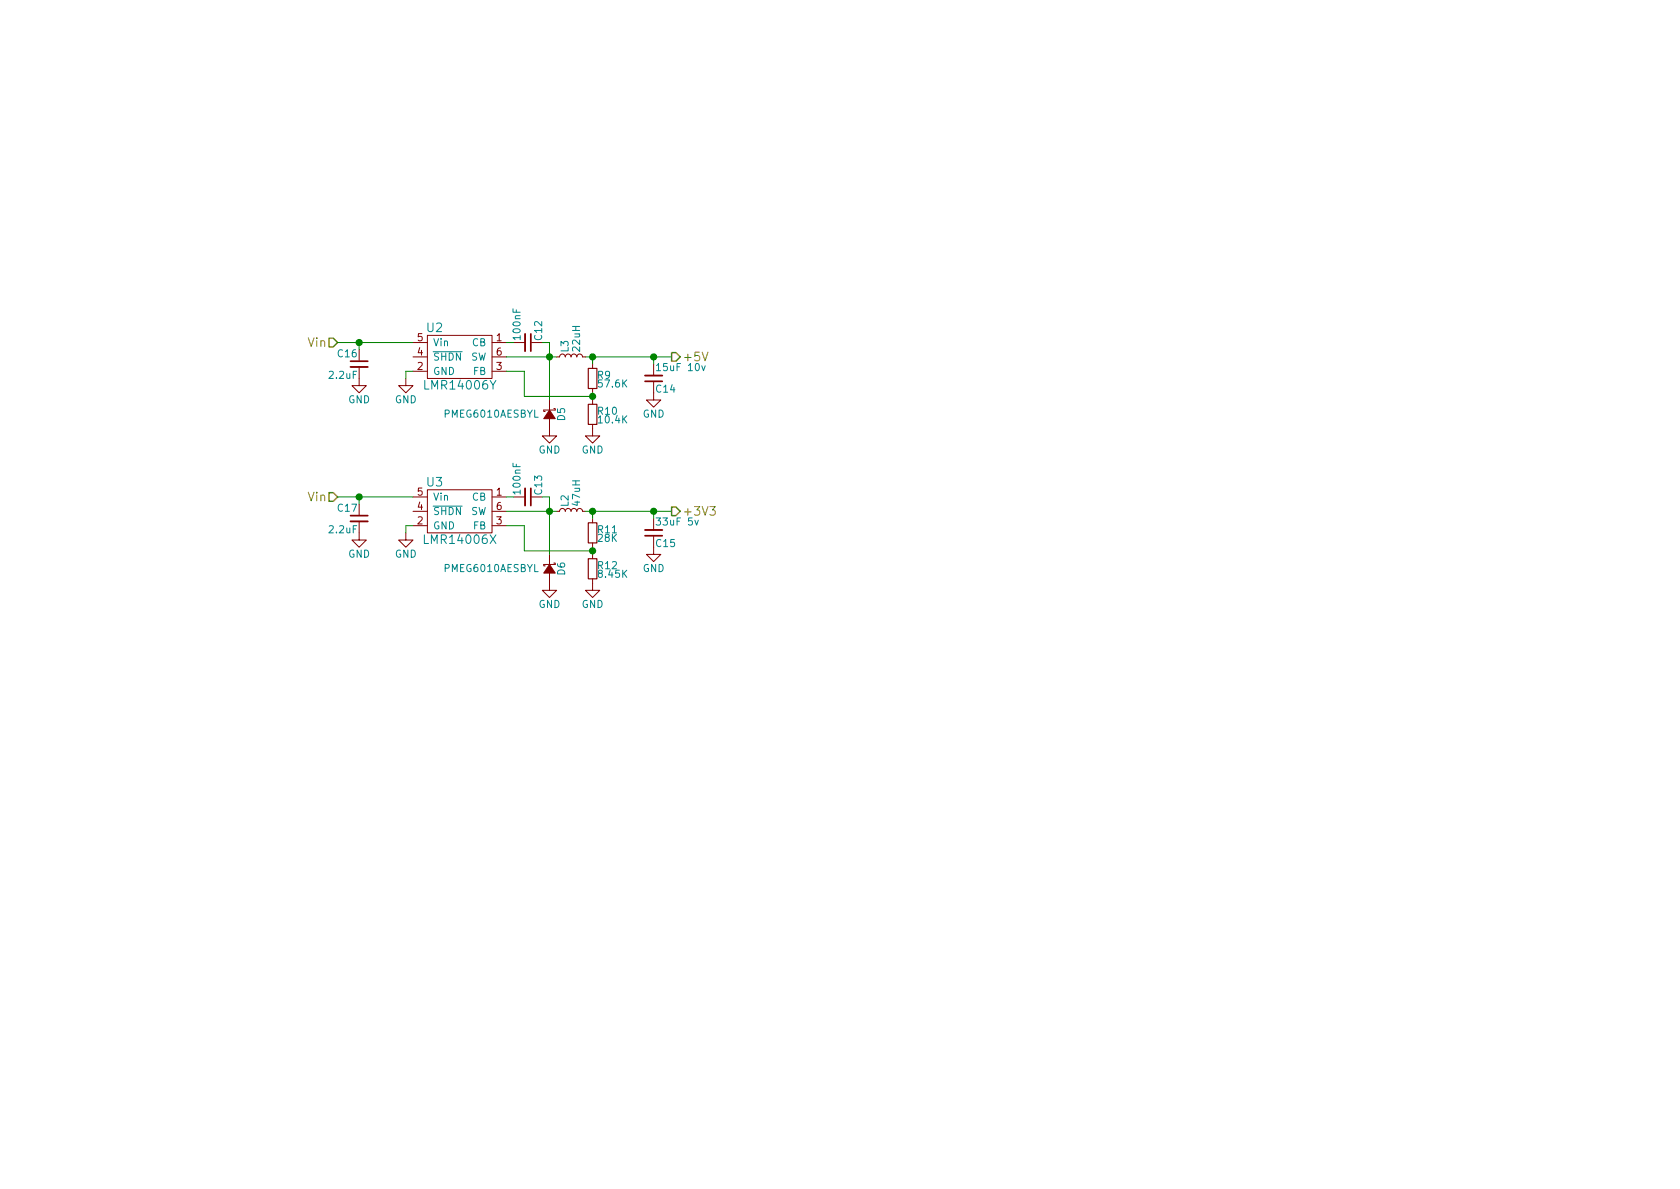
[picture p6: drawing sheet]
EESchema Schematic File Version 2
LIBS:power
LIBS:device
LIBS:transistors
LIBS:conn
LIBS:linear
LIBS:regul
LIBS:74xx
LIBS:cmos4000
LIBS:adc-dac
LIBS:memory
LIBS:xilinx
LIBS:microcontrollers
LIBS:dsp
LIBS:microchip
LIBS:analog_switches
LIBS:motorola
LIBS:texas
LIBS:intel
LIBS:audio
LIBS:interface
LIBS:digital-audio
LIBS:philips
LIBS:display
LIBS:cypress
LIBS:siliconi
LIBS:opto
LIBS:atmel
LIBS:contrib
LIBS:valves
LIBS:PWM10-cache
EELAYER 25 0
EELAYER END
$Descr A4 11693 8268
encoding utf-8
Sheet 6 7
Title ""
Date ""
Rev ""
Comp ""
Comment1 ""
Comment2 ""
Comment3 ""
Comment4 ""
$EndDescr
Text HLabel 2350 2375 0    60   Input ~ 0
Vin
$Comp
L LMR14006 U2
U 1 1
P 3150 2425
F 0 "U2" H 3025 2575 60  0000 C CNN
F 1 "LMR14006Y" H 3200 2175 60  0000 C CNN
F 2 "TO_SOT_Packages_SMD:TSOT-23-6_MK06A_HandSoldering" H 3150 2500 60  0001 C CNN
F 3 "" H 3150 2500 60  0000 C CNN
	1    3150 2425
	1    0    0    -1  
$EndComp
$Comp
L C_Small C16
U 1 1
P 2500 2525
F 0 "C16" H 2510 2595 50  0000 L CNN
F 1 "2.2uF" H 2510 2445 50  0000 L CNN
F 2 "Capacitors_SMD:C_0805_HandSoldering" H 2500 2525 50  0001 C CNN
F 3 "" H 2500 2525 50  0000 C CNN
	1    2500 2525
	-1   0    0    -1  
$EndComp
$Comp
L GND #PWR028
U 1 1
P 2500 2625
F 0 "#PWR028" H 2500 2375 50  0001 C CNN
F 1 "GND" H 2500 2475 50  0000 C CNN
F 2 "" H 2500 2625 50  0000 C CNN
F 3 "" H 2500 2625 50  0000 C CNN
	1    2500 2625
	1    0    0    -1  
$EndComp
$Comp
L GND #PWR029
U 1 1
P 2825 2625
F 0 "#PWR029" H 2825 2375 50  0001 C CNN
F 1 "GND" H 2825 2475 50  0000 C CNN
F 2 "" H 2825 2625 50  0000 C CNN
F 3 "" H 2825 2625 50  0000 C CNN
	1    2825 2625
	1    0    0    -1  
$EndComp
$Comp
L C_Small C12
U 1 1
P 3675 2375
F 0 "C12" H 3685 2445 50  0000 L CNN
F 1 "100nF" H 3685 2295 50  0000 L CNN
F 2 "Capacitors_SMD:C_0805_HandSoldering" H 3675 2375 50  0001 C CNN
F 3 "" H 3675 2375 50  0000 C CNN
	1    3675 2375
	0    1    -1   0   
$EndComp
$Comp
L L_Small L2
U 1 1
P 3975 3550
F 0 "L2" H 4005 3590 50  0000 L CNN
F 1 "47uH" H 4005 3510 50  0000 L CNN
F 2 "Resistors_SMD:R_1210_HandSoldering" H 3975 3550 50  0001 C CNN
F 3 "" H 3975 3550 50  0000 C CNN
F 4 "CBC3225T470MR" H 3975 3550 60  0001 C CNN "Part"
	1    3975 3550
	0    -1   -1   0   
$EndComp
$Comp
L R_Small R9
U 1 1
P 4125 2625
F 0 "R9" H 4155 2645 50  0000 L CNN
F 1 "57.6K" H 4155 2585 50  0000 L CNN
F 2 "Resistors_SMD:R_0603_HandSoldering" H 4125 2625 50  0001 C CNN
F 3 "" H 4125 2625 50  0000 C CNN
	1    4125 2625
	1    0    0    -1  
$EndComp
$Comp
L R_Small R10
U 1 1
P 4125 2875
F 0 "R10" H 4155 2895 50  0000 L CNN
F 1 "10.4K" H 4155 2835 50  0000 L CNN
F 2 "Resistors_SMD:R_0603_HandSoldering" H 4125 2875 50  0001 C CNN
F 3 "" H 4125 2875 50  0000 C CNN
	1    4125 2875
	1    0    0    -1  
$EndComp
$Comp
L GND #PWR030
U 1 1
P 4125 2975
F 0 "#PWR030" H 4125 2725 50  0001 C CNN
F 1 "GND" H 4125 2825 50  0000 C CNN
F 2 "" H 4125 2975 50  0000 C CNN
F 3 "" H 4125 2975 50  0000 C CNN
	1    4125 2975
	1    0    0    -1  
$EndComp
$Comp
L C_Small C14
U 1 1
P 4550 2625
F 0 "C14" H 4560 2695 50  0000 L CNN
F 1 "15uF 10v" H 4560 2545 50  0000 L CNN
F 2 "Capacitors_SMD:C_1206_HandSoldering" H 4550 2625 50  0001 C CNN
F 3 "" H 4550 2625 50  0000 C CNN
	1    4550 2625
	1    0    0    1   
$EndComp
$Comp
L GND #PWR031
U 1 1
P 4550 2725
F 0 "#PWR031" H 4550 2475 50  0001 C CNN
F 1 "GND" H 4550 2575 50  0000 C CNN
F 2 "" H 4550 2725 50  0000 C CNN
F 3 "" H 4550 2725 50  0000 C CNN
	1    4550 2725
	1    0    0    -1  
$EndComp
$Comp
L D_Schottky_Small D5
U 1 1
P 3825 2875
F 0 "D5" H 3775 2955 50  0000 L CNN
F 1 "PMEG6010AESBYL" V 3825 2800 50  0000 R CNN
F 2 "diodes:SOD-993" V 3825 2875 50  0001 C CNN
F 3 "" V 3825 2875 50  0000 C CNN
	1    3825 2875
	0    1    1    0   
$EndComp
Wire Wire Line
	2350 2375 2875 2375
Wire Wire Line
	2500 2425 2500 2375
Connection ~ 2500 2375
Wire Wire Line
	2875 2575 2825 2575
Wire Wire Line
	2825 2575 2825 2625
Wire Wire Line
	3525 2375 3575 2375
Wire Wire Line
	3525 2475 3875 2475
Wire Wire Line
	3825 2375 3825 2775
Wire Wire Line
	3825 2375 3775 2375
Connection ~ 3825 2475
Wire Wire Line
	3525 2575 3650 2575
Wire Wire Line
	3650 2575 3650 2750
Wire Wire Line
	3650 2750 4125 2750
Wire Wire Line
	4125 2725 4125 2775
Connection ~ 4125 2750
Wire Wire Line
	4125 2525 4125 2475
Wire Wire Line
	4075 2475 4675 2475
Wire Wire Line
	4550 2475 4550 2525
Connection ~ 4125 2475
$Comp
L GND #PWR032
U 1 1
P 3825 2975
F 0 "#PWR032" H 3825 2725 50  0001 C CNN
F 1 "GND" H 3825 2825 50  0000 C CNN
F 2 "" H 3825 2975 50  0000 C CNN
F 3 "" H 3825 2975 50  0000 C CNN
	1    3825 2975
	1    0    0    -1  
$EndComp
Connection ~ 4550 2475
Text HLabel 4675 2475 2    60   Output ~ 0
+5V
Text HLabel 2350 3450 0    60   Input ~ 0
Vin
$Comp
L LMR14006 U3
U 1 1
P 3150 3500
F 0 "U3" H 3025 3650 60  0000 C CNN
F 1 "LMR14006X" H 3200 3250 60  0000 C CNN
F 2 "TO_SOT_Packages_SMD:TSOT-23-6_MK06A_HandSoldering" H 3150 3575 60  0001 C CNN
F 3 "" H 3150 3575 60  0000 C CNN
	1    3150 3500
	1    0    0    -1  
$EndComp
$Comp
L GND #PWR033
U 1 1
P 2500 3700
F 0 "#PWR033" H 2500 3450 50  0001 C CNN
F 1 "GND" H 2500 3550 50  0000 C CNN
F 2 "" H 2500 3700 50  0000 C CNN
F 3 "" H 2500 3700 50  0000 C CNN
	1    2500 3700
	1    0    0    -1  
$EndComp
$Comp
L GND #PWR034
U 1 1
P 2825 3700
F 0 "#PWR034" H 2825 3450 50  0001 C CNN
F 1 "GND" H 2825 3550 50  0000 C CNN
F 2 "" H 2825 3700 50  0000 C CNN
F 3 "" H 2825 3700 50  0000 C CNN
	1    2825 3700
	1    0    0    -1  
$EndComp
$Comp
L C_Small C13
U 1 1
P 3675 3450
F 0 "C13" H 3685 3520 50  0000 L CNN
F 1 "100nF" H 3685 3370 50  0000 L CNN
F 2 "Capacitors_SMD:C_0805_HandSoldering" H 3675 3450 50  0001 C CNN
F 3 "" H 3675 3450 50  0000 C CNN
	1    3675 3450
	0    1    -1   0   
$EndComp
$Comp
L L_Small L3
U 1 1
P 3975 2475
F 0 "L3" H 4005 2515 50  0000 L CNN
F 1 "22uH" H 4005 2435 50  0000 L CNN
F 2 "Resistors_SMD:R_1210_HandSoldering" H 3975 2475 50  0001 C CNN
F 3 "" H 3975 2475 50  0000 C CNN
F 4 "CBC3225T220MR" H 3975 2475 60  0001 C CNN "Part"
	1    3975 2475
	0    -1   -1   0   
$EndComp
$Comp
L R_Small R11
U 1 1
P 4125 3700
F 0 "R11" H 4155 3720 50  0000 L CNN
F 1 "28K" H 4155 3660 50  0000 L CNN
F 2 "Resistors_SMD:R_0603_HandSoldering" H 4125 3700 50  0001 C CNN
F 3 "" H 4125 3700 50  0000 C CNN
	1    4125 3700
	1    0    0    -1  
$EndComp
$Comp
L R_Small R12
U 1 1
P 4125 3950
F 0 "R12" H 4155 3970 50  0000 L CNN
F 1 "8.45K" H 4155 3910 50  0000 L CNN
F 2 "Resistors_SMD:R_0603_HandSoldering" H 4125 3950 50  0001 C CNN
F 3 "" H 4125 3950 50  0000 C CNN
	1    4125 3950
	1    0    0    -1  
$EndComp
$Comp
L GND #PWR035
U 1 1
P 4125 4050
F 0 "#PWR035" H 4125 3800 50  0001 C CNN
F 1 "GND" H 4125 3900 50  0000 C CNN
F 2 "" H 4125 4050 50  0000 C CNN
F 3 "" H 4125 4050 50  0000 C CNN
	1    4125 4050
	1    0    0    -1  
$EndComp
$Comp
L C_Small C15
U 1 1
P 4550 3700
F 0 "C15" H 4560 3770 50  0000 L CNN
F 1 "33uF 5v" H 4560 3620 50  0000 L CNN
F 2 "Capacitors_SMD:C_1206_HandSoldering" H 4550 3700 50  0001 C CNN
F 3 "" H 4550 3700 50  0000 C CNN
	1    4550 3700
	1    0    0    1   
$EndComp
$Comp
L GND #PWR036
U 1 1
P 4550 3800
F 0 "#PWR036" H 4550 3550 50  0001 C CNN
F 1 "GND" H 4550 3650 50  0000 C CNN
F 2 "" H 4550 3800 50  0000 C CNN
F 3 "" H 4550 3800 50  0000 C CNN
	1    4550 3800
	1    0    0    -1  
$EndComp
$Comp
L D_Schottky_Small D6
U 1 1
P 3825 3950
F 0 "D6" H 3775 4030 50  0000 L CNN
F 1 "PMEG6010AESBYL" V 3825 3875 50  0000 R CNN
F 2 "diodes:SOD-993" V 3825 3950 50  0001 C CNN
F 3 "" V 3825 3950 50  0000 C CNN
	1    3825 3950
	0    1    1    0   
$EndComp
Wire Wire Line
	2350 3450 2875 3450
Wire Wire Line
	2500 3500 2500 3450
Connection ~ 2500 3450
Wire Wire Line
	2875 3650 2825 3650
Wire Wire Line
	2825 3650 2825 3700
Wire Wire Line
	3525 3450 3575 3450
Wire Wire Line
	3525 3550 3875 3550
Wire Wire Line
	3825 3450 3825 3850
Wire Wire Line
	3825 3450 3775 3450
Connection ~ 3825 3550
Wire Wire Line
	3525 3650 3650 3650
Wire Wire Line
	3650 3650 3650 3825
Wire Wire Line
	3650 3825 4125 3825
Wire Wire Line
	4125 3800 4125 3850
Connection ~ 4125 3825
Wire Wire Line
	4125 3600 4125 3550
Wire Wire Line
	4075 3550 4675 3550
Wire Wire Line
	4550 3550 4550 3600
Connection ~ 4125 3550
$Comp
L GND #PWR037
U 1 1
P 3825 4050
F 0 "#PWR037" H 3825 3800 50  0001 C CNN
F 1 "GND" H 3825 3900 50  0000 C CNN
F 2 "" H 3825 4050 50  0000 C CNN
F 3 "" H 3825 4050 50  0000 C CNN
	1    3825 4050
	1    0    0    -1  
$EndComp
Connection ~ 4550 3550
Text HLabel 4675 3550 2    60   Output ~ 0
+3V3
$Comp
L C_Small C17
U 1 1
P 2500 3600
F 0 "C17" H 2510 3670 50  0000 L CNN
F 1 "2.2uF" H 2510 3520 50  0000 L CNN
F 2 "Capacitors_SMD:C_0805_HandSoldering" H 2500 3600 50  0001 C CNN
F 3 "" H 2500 3600 50  0000 C CNN
	1    2500 3600
	-1   0    0    -1  
$EndComp
$EndSCHEMATC
